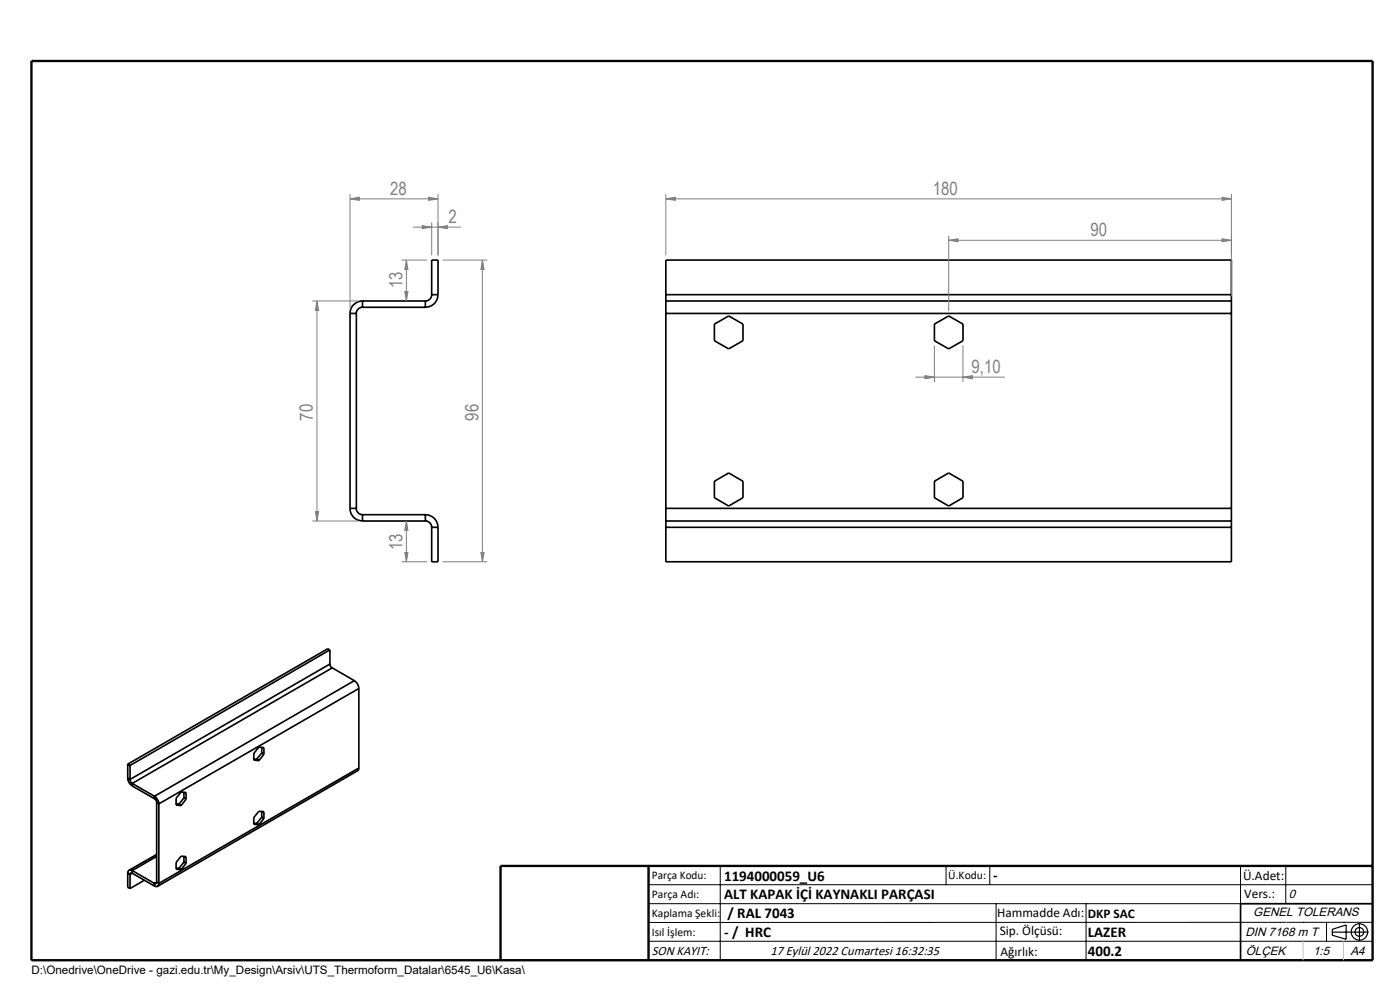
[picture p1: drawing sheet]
<svg xmlns="http://www.w3.org/2000/svg" width="297mm" height="210mm" viewBox="0 0 297 210" stroke-linecap="round" stroke-linejoin="round" font-family="sans-serif">
<g fill="none" stroke="#000" stroke-width=".35">
<path d="M74.3 66.5h1.3M74.3 66.5v41.3M75.6 66.5v41.3M76.9 65.2a1.33 1.33 0 0 0-1.3 1.3M76.9 63.8a2.65 2.65 0 0 0-2.6 2.7M76.9 65.2h13.3M76.9 63.8v1.4M76.9 63.8h13.3M90.2 63.8v1.4M91.6 62.5a1.33 1.33 0 0 1-1.4 1.3M91.6 62.5h1.3M91.6 62.5v-7.3h1.3v7.3"/>
<path d="M92.9 62.5a2.65 2.65 0 0 1-2.7 2.7M141.3 63.8v2.7M141.3 62.5v1.3M141.3 62.5h119.9M141.3 62.5v-7.3h119.9v7.3M141.3 63.8h119.9M141.3 66.5h119.9M141.3 66.5v41.3M151.6 68.7l3-1.7 3 1.7v3.6l-3 1.7-3-1.7zM198.2 68.7l3.1-1.7 3 1.7v3.6l-3 1.7-3.1-1.7zM261.2 63.8v2.7M261.2 62.5v1.3"/>
<path d="M261.2 66.5v41.3M74.3 107.8a2.65 2.65 0 0 0 2.6 2.7M74.3 107.8h1.3M75.6 107.8a1.33 1.33 0 0 0 1.3 1.4M76.9 109.2v1.3M76.9 109.2h13.3M76.9 110.5h13.3M90.2 110.5a1.33 1.33 0 0 1 1.4 1.4M90.2 109.2a2.65 2.65 0 0 1 2.7 2.7M90.2 109.2v1.3M91.6 111.9v7.3h1.3v-7.3M91.6 111.9h1.3"/>
<path d="M141.3 107.8v2.7M141.3 110.5v1.4M141.3 111.9h119.9M141.3 111.9v7.3h119.9v-7.3M141.3 107.8h119.9M141.3 110.5h119.9M151.6 102.1l3-1.8 3 1.8v3.5l-3 1.7-3-1.7zM198.2 102.1l3.1-1.8 3 1.8v3.5l-3 1.7-3.1-1.7zM261.2 107.8v2.7M261.2 110.5v1.4M70 137.9l-42.4 24.5M70 137.9v3"/>
<path d="M70 137.9l-.5-.3-42.4 24.5M55.5 159.7l.5 .3M55.5 158.5v1.2M55.5 159.7l-1.1 1.4M70 140.9l.1 .3 .4 .5M70 140.9l-42.4 24.4M70.5 141.7l-42.5 24.5M70.5 141.7l4.7 2.7M75.2 144.4a2.1 2.1 0 0 1 .9 1.6M75.2 144.4l-42.4 24.5M76.1 146l-42.4 24.5M76.1 146v16.9"/>
<path d="M27.1 165.1a2.11 2.11 0 0 0 .9 1.6M27.1 165.1l.5 .2M27.1 162.1v3M27.1 162.1l.5 .3M27.6 165.3l.1 .5 .3 .4M27.6 162.4v2.9M28 166.7l4.8 2.7M28 166.2v.5M28 166.2l4.8 2.7M32.8 168.9a2.21 2.21 0 0 1 .9 1.6M32.8 169.4l.4 .5v.3M32.8 168.9v.5"/>
<path d="M33.2 170.2l.5 .3M33.2 170.2v16.9M33.7 170.5v16.9M37.4 170.5l.6 .1M38 170.6l.4 .3M39 169.3l.5 .2M39 168.1v1.2M39 169.3l-1 1.3M39.5 169.5v-1.4l-1.1-.1-1 1.3v1.5l1 .1M39.5 169.5l-1.1 1.4M53.8 161l.6 .1M53.8 174.6l.6 .1"/>
<path d="M54.4 161.1l.5 .3M54.4 174.7l.5 .2M55.5 172.1v1.2M55.5 173.3l.5 .3M55.5 173.3l-1.1 1.4M56 160v-1.4l-1.1-.1-1.1 1.3v1.4l1.1 .2M56 173.6v-1.4l-1.1-.1-1.1 1.3v1.5h1.1M56 160l-1.1 1.4M56 173.6l-1.1 1.3M76.1 162.9l-.3 .6-42.4 24.5M76.1 162.9l-42.4 24.5M27.1 185.2v3l.5 .3"/>
<path d="M27.1 185.2l.5 .3M27.6 185.5v3M28 184.7a.58 .58 0 0 0-.6-.1 .58 .58 0 0 0-.3 .6M28 185.2a.27 .27 0 0 0-.3 0 .27 .27 0 0 0-.1 .3M28 184.7v.5M28 184.7l4.8 2.7M28 185.2l4.8 2.8M28 185.2l-.4 .3M30.6 186.7l-3 1.8M32.8 187.4v.6M33.2 187.1a.28 .28 0 0 1-.1 .3 .28 .28 0 0 1-.3 0M33.2 181.2l-5.8 3.4"/>
<path d="M33.2 187.1l.5 .3M33.2 187.1l-.4 .3M33.2 181.7l-5.2 3M33.7 187.4a.57 .57 0 0 1-.3 .6 .57 .57 0 0 1-.6 0M37.4 184.1l.6 .1M38 184.2l.4 .3M39 181.7v1.2M39 182.9l.5 .3M39 182.9l-1 1.3M39.5 183.2v-1.5l-1.1-.1-1 1.3v1.5l1 .1M39.5 183.2l-1.1 1.3M291.2 191.7h-28v12"/>
</g>
<g fill="none" stroke="#000" stroke-width=".25">
<path d="M282.6 197.7h7.8M282.6 197.1l3-.9v3l-3-.8zM288.4 195.8v3.8M106.2 203.7h185"/>
<circle cx="288.4" cy="197.7" r="1.74"/>
<circle cx="288.4" cy="197.7" r=".93"/>
</g>
<g fill="none" stroke="#808080" stroke-width=".21">
<path d="M74.3 42.2l1.9-.4v.7zM74.3 41.2v24.3M74.3 42.2h18.6M85.2 55.2h5.4M86.2 55.2v8.6M86.2 55.2l.3 2h-.6zM87.6 48.2h10.2M89.6 47.9l2 .3-2 .3zM90.9 41.8l2 .4-2 .3zM91.6 47.2v7M92.9 48.2l2-.3v.6zM92.9 41.2v13"/>
<path d="M93.9 55.2h9.5M102.3 55.2v64M102.3 55.2l.4 2h-.7zM141.3 42.2l2-.4v.7zM141.3 42.2h119.9M141.3 41.2v13M201.3 51l1.9-.3v.6zM201.3 50v16M201.3 51h59.9M259.3 50.7l1.9 .3-1.9 .3zM259.3 41.8l1.9 .4-1.9 .3zM261.2 41.2v21.7"/>
<path d="M66.3 63.8h9.6M67.2 63.8v46.7M67.2 63.8l.4 2.1h-.7zM85.9 61.8h.6l-.3 2zM196.2 79.7l2 .3-2 .4zM198.2 73.3v7.7M204.3 73.3v7.7M194.2 80h19M204.3 80l2-.3v.7zM66.3 110.5h9.6M66.9 108.5h.7l-.4 2zM85.2 119.2h5.4"/>
<path d="M85.9 117.2h.6l-.3 2zM86.2 110.5v8.7M86.2 110.5l.3 2h-.6zM93.9 119.2h9.5M102 117.2h.7l-.4 2z"/>
</g>
<g fill="none" stroke="#000" stroke-width=".21">
<path d="M137.6 187.7h153.6M137.6 191.7h153.6M137.6 199.7h153.6M152.8 183.7v20M200.7 183.7v4M210 183.7v4M211.3 191.7v12M230.4 191.7v12M263.2 183.7v20M272.8 183.7v8M276.4 195.6h.1M281.4 195.6v4.1"/>
<path d="M285 195.6h.1M291.2 195.6l-153.6 .1"/>
</g>
<path d="M6.7 12.9h284.5v190.8h-284.5zM137.6 183.7v20M291.2 183.7h-185v20" fill="none" stroke="#000" stroke-width=".5"/>
<path d="M276.4 199.7v4M285 199.7v4" fill="none" stroke="#c0c0c0" stroke-width=".21"/>
<path d="M272.8 195.6h.1" fill="none" stroke="#c0c0c0" stroke-width=".25"/>
<g fill="#808080">
<path d="M204.3 80l2-.3v.7zM196.2 79.7l2 .3-2 .4z"/>
<path d="M201.3 51l1.9-.3v.6zM259.3 50.7l1.9 .3-1.9 .3z"/>
<path d="M74.3 42.2l1.9-.4v.7zM90.9 41.8l2 .4-2 .3z"/>
<path d="M92.9 48.2l2-.3v.6zM89.6 47.9l2 .3-2 .3z"/>
<path d="M67.2 63.8l.4 2.1h-.7zM66.9 108.5h.7l-.4 2zM86.2 110.5l.3 2h-.6zM85.9 117.2h.6l-.3 2zM102.3 55.2l.4 2h-.7zM102 117.2h.7l-.4 2z"/>
<path d="M86.2 55.2l.3 2h-.6zM85.9 61.8h.6l-.3 2z"/>
<path d="M141.3 42.2l2-.4v.7zM259.3 41.8l1.9 .4-1.9 .3z"/>
</g>
<g font-size="3.9" fill="#808080">
<text x="82.8" y="41.3">28</text>
<text x="197.9" y="41.3">180</text>
<text x="95.1" y="47.3">2</text>
<text x="231.3" y="50.1">90</text>
<text x="85.4" y="61.2" transform="rotate(-90 85.4 61.2)">13</text>
<text x="206.1" y="79.1">9,10</text>
<text x="66.4" y="89.2" transform="rotate(-90 66.4 89.2)">70</text>
<text x="101.5" y="89.2" transform="rotate(-90 101.5 89.2)">96</text>
<text x="85.4" y="116.7" transform="rotate(-90 85.4 116.7)">13</text>
</g>
<g font-size="3.2">
<text x="153.6" y="186.8">1194000059_U6</text>
<text x="153.6" y="190.8">ALT KAPAK İÇİ KAYNAKLI PARÇASI</text>
<text x="210.7" y="186.6">-</text>
<text x="154.3" y="194.8">/ RAL 7043</text>
<text x="153.6" y="198.8">- / HRC</text>
<text x="230.8" y="198.7">LAZER</text>
<text x="230.8" y="202.8">400.2</text>
</g>
<g font-size="2.8">
<text x="263.7" y="186.7">Ü.Adet:</text>
<text x="263.9" y="190.5">Vers.:</text>
<text x="211.5" y="194.5">Hammadde Adı:</text>
<text x="230.8" y="194.7">DKP SAC</text>
<text x="138.3" y="202.6">SON KAYIT:</text>
<text x="163.5" y="202.6">17 Eylül 2022 Cumartesi 16:32:35</text>
<text x="212.1" y="198.4">Sip. Ölçüsü:</text>
<text x="212.2" y="202.7">Ağırlık:</text>
</g>
<g font-size="2.6">
<text x="273.4" y="190.4">0</text>
<text x="265.9" y="194.4">GENEL TOLERANS</text>
<text x="264.2" y="198.5">DIN 7168 m T</text>
<text x="264.3" y="202.6">ÖLÇEK</text>
<text x="278.5" y="202.6">1:5</text>
<text x="286.5" y="202.6">A4</text>
</g>
<g font-size="2.5">
<text x="138.3" y="186.4">Parça Kodu:</text>
<text x="138.3" y="190.5">Parça Adı:</text>
<text x="201.2" y="186.5">Ü.Kodu:</text>
<text x="138.3" y="194.5">Kaplama Şekli:</text>
<text x="138.3" y="198.6">Isıl İşlem:</text>
<text x="6.7" y="206.7">D:\Onedrive\OneDrive - gazi.edu.tr\My_Design\Arsiv\UTS_Thermoform_Datalar\6545_U6\Kasa\</text>
</g>
</svg>
